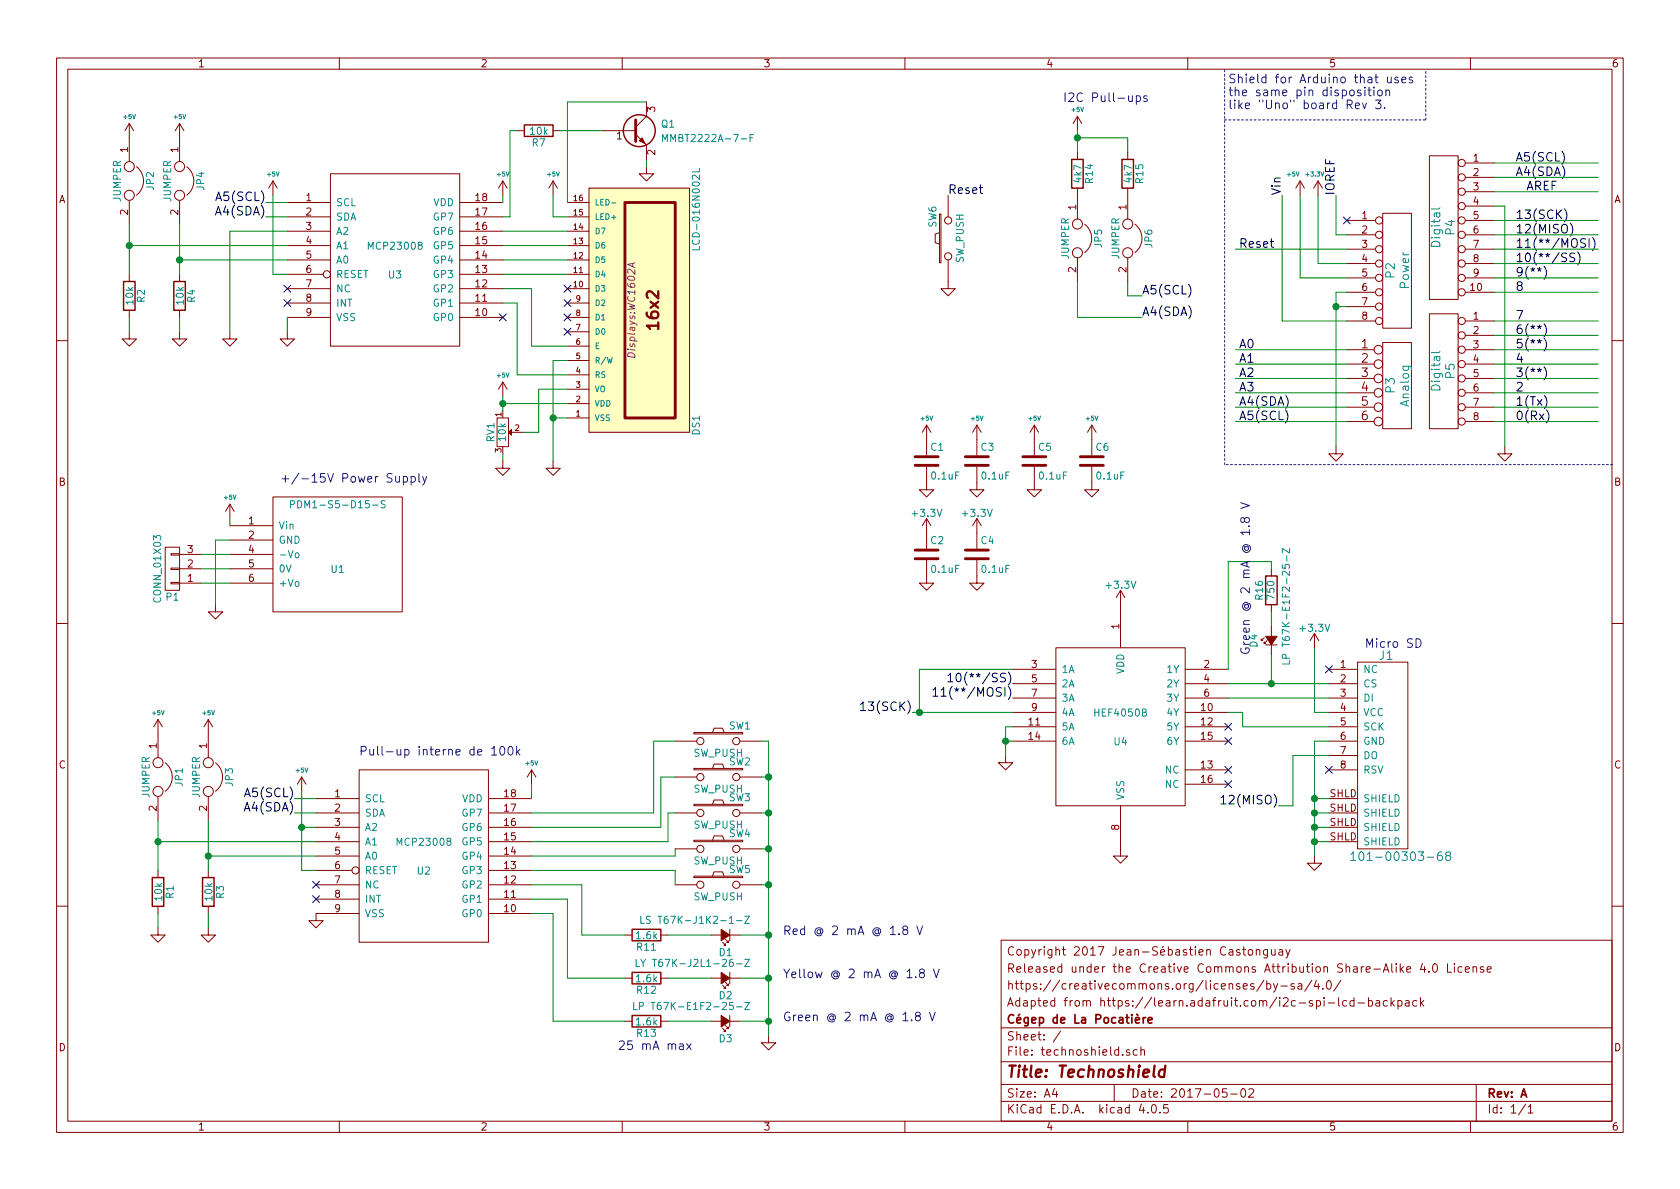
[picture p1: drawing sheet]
EESchema Schematic File Version 2
LIBS:power
LIBS:device
LIBS:transistors
LIBS:conn
LIBS:linear
LIBS:regul
LIBS:74xx
LIBS:cmos4000
LIBS:adc-dac
LIBS:memory
LIBS:xilinx
LIBS:microcontrollers
LIBS:dsp
LIBS:microchip
LIBS:analog_switches
LIBS:motorola
LIBS:texas
LIBS:intel
LIBS:audio
LIBS:interface
LIBS:digital-audio
LIBS:philips
LIBS:display
LIBS:cypress
LIBS:siliconi
LIBS:opto
LIBS:atmel
LIBS:contrib
LIBS:valves
LIBS:DataStorage
LIBS:PDM1-S5-D15-S
LIBS:HEF4050B
LIBS:MCP23008
LIBS:Connectors
LIBS:technoshield-cache
EELAYER 25 0
EELAYER END
$Descr A4 11693 8268
encoding utf-8
Sheet 1 1
Title "Technoshield"
Date "2017-05-02"
Rev "A"
Comp "Cégep de La Pocatière"
Comment1 "Adapted from https://learn.adafruit.com/i2c-spi-lcd-backpack"
Comment2 "https://creativecommons.org/licenses/by-sa/4.0/"
Comment3 "Released under the Creative Commons Attribution Share-Alike 4.0 License"
Comment4 "Copyright 2017 Jean-Sébastien Castonguay"
$EndDescr
$Comp
L CONN_8 P2
U 1 1
P 9725 1875
F 0 "P2" V 9675 1875 60  0000 C CNN
F 1 "Power" V 9775 1875 60  0000 C CNN
F 2 "Socket_Arduino_Uno:Socket_Strip_Arduino_1x08" H 9725 1875 60  0001 C CNN
F 3 "" H 9725 1875 60  0000 C CNN
	1    9725 1875
	1    0    0    -1  
$EndComp
$Comp
L CONN_6 P3
U 1 1
P 9725 2675
F 0 "P3" V 9675 2675 60  0000 C CNN
F 1 "Analog" V 9775 2675 60  0000 C CNN
F 2 "Socket_Arduino_Uno:Socket_Strip_Arduino_1x06" H 9725 2675 60  0001 C CNN
F 3 "" H 9725 2675 60  0000 C CNN
	1    9725 2675
	1    0    0    -1  
$EndComp
$Comp
L CONN_8 P5
U 1 1
P 10050 2575
F 0 "P5" V 10000 2575 60  0000 C CNN
F 1 "Digital" V 10100 2575 60  0000 C CNN
F 2 "Socket_Arduino_Uno:Socket_Strip_Arduino_1x08" H 10050 2575 60  0001 C CNN
F 3 "" H 10050 2575 60  0000 C CNN
	1    10050 2575
	-1   0    0    -1  
$EndComp
$Comp
L CONN_10 P4
U 1 1
P 10050 1575
F 0 "P4" V 10000 1575 60  0000 C CNN
F 1 "Digital" V 10100 1575 60  0000 C CNN
F 2 "Socket_Arduino_Uno:Socket_Strip_Arduino_1x10" H 10050 1575 60  0001 C CNN
F 3 "" H 10050 1575 60  0000 C CNN
	1    10050 1575
	-1   0    0    -1  
$EndComp
Text Label 8625 1725 0    60   ~ 0
Reset
Text Label 8925 1350 1    60   ~ 0
Vin
Text Label 9300 1350 1    60   ~ 0
IOREF
Text Label 8625 2425 0    60   ~ 0
A0
Text Label 8625 2525 0    60   ~ 0
A1
Text Label 8625 2625 0    60   ~ 0
A2
Text Label 8625 2725 0    60   ~ 0
A3
Text Label 8625 2825 0    60   ~ 0
A4(SDA)
Text Label 8625 2925 0    60   ~ 0
A5(SCL)
Text Label 10550 2925 0    60   ~ 0
0(Rx)
Text Label 10550 2725 0    60   ~ 0
2
Text Label 10550 2825 0    60   ~ 0
1(Tx)
Text Label 10550 2625 0    60   ~ 0
3(**)
Text Label 10550 2525 0    60   ~ 0
4
Text Label 10550 2425 0    60   ~ 0
5(**)
Text Label 10550 2325 0    60   ~ 0
6(**)
Text Label 10550 2225 0    60   ~ 0
7
Text Label 10550 2025 0    60   ~ 0
8
Text Label 10550 1925 0    60   ~ 0
9(**)
Text Label 10550 1825 0    60   ~ 0
10(**/SS)
Text Label 10550 1725 0    60   ~ 0
11(**/MOSI)
Text Label 10550 1625 0    60   ~ 0
12(MISO)
Text Label 10550 1525 0    60   ~ 0
13(SCK)
Text Label 10625 1325 0    60   ~ 0
AREF
$Comp
L GND #PWR01
U 1 1
P 10475 3100
F 0 "#PWR01" H 10475 3100 30  0001 C CNN
F 1 "GND" H 10475 3030 30  0001 C CNN
F 2 "" H 10475 3100 60  0000 C CNN
F 3 "" H 10475 3100 60  0000 C CNN
	1    10475 3100
	1    0    0    -1  
$EndComp
$Comp
L GND #PWR02
U 1 1
P 9300 3100
F 0 "#PWR02" H 9300 3100 30  0001 C CNN
F 1 "GND" H 9300 3030 30  0001 C CNN
F 2 "" H 9300 3100 60  0000 C CNN
F 3 "" H 9300 3100 60  0000 C CNN
	1    9300 3100
	1    0    0    -1  
$EndComp
$Comp
L +5V #PWR03
U 1 1
P 9050 1350
F 0 "#PWR03" H 9050 1440 20  0001 C CNN
F 1 "+5V" H 9000 1500 30  0000 C CNN
F 2 "" H 9050 1350 60  0000 C CNN
F 3 "" H 9050 1350 60  0000 C CNN
	1    9050 1350
	1    0    0    -1  
$EndComp
$Comp
L +3.3V #PWR04
U 1 1
P 9175 1350
F 0 "#PWR04" H 9175 1310 30  0001 C CNN
F 1 "+3.3V" H 9150 1500 30  0000 C CNN
F 2 "" H 9175 1350 60  0000 C CNN
F 3 "" H 9175 1350 60  0000 C CNN
	1    9175 1350
	1    0    0    -1  
$EndComp
Text Label 10550 1225 0    60   ~ 0
A4(SDA)
Text Label 10550 1125 0    60   ~ 0
A5(SCL)
Text Notes 8550 750  0    60   ~ 0
Shield for Arduino that uses\nthe same pin disposition\nlike "Uno" board Rev 3.
$Comp
L LCD-016N002L DS1
U 1 1
P 4450 2150
F 0 "DS1" H 3650 2550 50  0000 C CNN
F 1 "LCD-016N002L" H 5150 2550 50  0000 C CNN
F 2 "Displays:WC1602A" H 4450 2100 50  0000 C CIN
F 3 "" H 4450 2150 50  0000 C CNN
F 4 "DLC01602B" H 4450 2150 60  0001 C CNN "order"
F 5 "Elecrow" H 4450 2150 60  0001 C CNN "supplier"
	1    4450 2150
	0    1    -1   0   
$EndComp
$Comp
L MicroSD J1
U 1 1
P 9450 5250
F 0 "J1" H 9250 5950 60  0000 C CNN
F 1 "101-00303-68" H 9150 4550 60  0000 C CNN
F 2 "Connectors_lib:MICRO_SD_HINGE_AMP" H 9550 5400 60  0001 C CNN
F 3 "" H 9550 5400 60  0000 C CNN
F 4 "101-00303-68-1-ND" H 9450 5250 60  0001 C CNN "order"
F 5 "Amphenol Commercial Products" H 9450 5250 60  0001 C CNN "manufacturer"
F 6 "Digikey" H 9450 5250 60  0001 C CNN "supplier"
	1    9450 5250
	-1   0    0    -1  
$EndComp
$Comp
L MCP23008-RESCUE-technoshield U2
U 1 1
P 2950 5950
F 0 "U2" H 2950 5850 50  0000 C CNN
F 1 "MCP23008" H 2950 6050 50  0000 C CNN
F 2 "Housings_DIP:DIP-18_W7.62mm_LongPads" H 2950 5950 50  0001 C CNN
F 3 "http://ww1.microchip.com/downloads/en/DeviceDoc/21919e.pdf" H 2950 5950 50  0001 C CNN
F 4 "MCP23008-E/P-ND" H 2950 5950 60  0001 C CNN "order"
F 5 "Microchip" H 2950 5950 60  0001 C CNN "manufacturer"
F 6 "Digikey" H 2950 5950 60  0001 C CNN "supplier"
	1    2950 5950
	1    0    0    -1  
$EndComp
$Comp
L MCP23008-RESCUE-technoshield U3
U 1 1
P 2750 1800
F 0 "U3" H 2750 1700 50  0000 C CNN
F 1 "MCP23008" H 2750 1900 50  0000 C CNN
F 2 "Housings_DIP:DIP-18_W7.62mm_LongPads" H 2750 1800 50  0001 C CNN
F 3 "http://ww1.microchip.com/downloads/en/DeviceDoc/21919e.pdf" H 2750 1800 50  0001 C CNN
F 4 "MCP23008-E/P-ND" H 2750 1800 60  0001 C CNN "order"
F 5 "Microchip" H 2750 1800 60  0001 C CNN "manufacturer"
F 6 "Digikey" H 2750 1800 60  0001 C CNN "supplier"
	1    2750 1800
	1    0    0    -1  
$EndComp
NoConn ~ 3500 2200
NoConn ~ 3950 2000
NoConn ~ 3950 2100
NoConn ~ 3950 2200
NoConn ~ 3950 2300
$Comp
L +5V #PWR05
U 1 1
P 3850 1350
F 0 "#PWR05" H 3850 1440 20  0001 C CNN
F 1 "+5V" H 3850 1500 30  0000 C CNN
F 2 "" H 3850 1350 60  0000 C CNN
F 3 "" H 3850 1350 60  0000 C CNN
	1    3850 1350
	1    0    0    -1  
$EndComp
$Comp
L +5V #PWR06
U 1 1
P 3500 1350
F 0 "#PWR06" H 3500 1440 20  0001 C CNN
F 1 "+5V" H 3500 1500 30  0000 C CNN
F 2 "" H 3500 1350 60  0000 C CNN
F 3 "" H 3500 1350 60  0000 C CNN
	1    3500 1350
	1    0    0    -1  
$EndComp
$Comp
L C C3
U 1 1
P 6800 3200
F 0 "C3" H 6825 3300 50  0000 L CNN
F 1 "0.1uF" H 6825 3100 50  0000 L CNN
F 2 "Capacitors_THT:C_Disc_D3.0mm_W1.6mm_P2.50mm" H 6838 3050 50  0001 C CNN
F 3 "" H 6800 3200 50  0000 C CNN
	1    6800 3200
	1    0    0    -1  
$EndComp
$Comp
L +5V #PWR07
U 1 1
P 6800 3050
F 0 "#PWR07" H 6800 3140 20  0001 C CNN
F 1 "+5V" H 6800 3200 30  0000 C CNN
F 2 "" H 6800 3050 60  0000 C CNN
F 3 "" H 6800 3050 60  0000 C CNN
	1    6800 3050
	1    0    0    -1  
$EndComp
$Comp
L GND #PWR08
U 1 1
P 6800 3350
F 0 "#PWR08" H 6800 3350 30  0001 C CNN
F 1 "GND" H 6800 3280 30  0001 C CNN
F 2 "" H 6800 3350 60  0000 C CNN
F 3 "" H 6800 3350 60  0000 C CNN
	1    6800 3350
	1    0    0    -1  
$EndComp
$Comp
L +5V #PWR09
U 1 1
P 2100 5500
F 0 "#PWR09" H 2100 5590 20  0001 C CNN
F 1 "+5V" H 2100 5650 30  0000 C CNN
F 2 "" H 2100 5500 60  0000 C CNN
F 3 "" H 2100 5500 60  0000 C CNN
	1    2100 5500
	1    0    0    -1  
$EndComp
NoConn ~ 2000 2000
Text Label 2050 5650 2    60   ~ 0
A4(SDA)
Text Label 2050 5550 2    60   ~ 0
A5(SCL)
$Comp
L R R14
U 1 1
P 7500 1200
F 0 "R14" V 7580 1200 50  0000 C CNN
F 1 "4k7" V 7500 1200 50  0000 C CNN
F 2 "Resistors_THT:R_Axial_DIN0204_L3.6mm_D1.6mm_P7.62mm_Horizontal" V 7430 1200 50  0001 C CNN
F 3 "" H 7500 1200 50  0000 C CNN
	1    7500 1200
	1    0    0    -1  
$EndComp
$Comp
L R R15
U 1 1
P 7850 1200
F 0 "R15" V 7930 1200 50  0000 C CNN
F 1 "4k7" V 7850 1200 50  0000 C CNN
F 2 "Resistors_THT:R_Axial_DIN0204_L3.6mm_D1.6mm_P7.62mm_Horizontal" V 7780 1200 50  0001 C CNN
F 3 "" H 7850 1200 50  0000 C CNN
	1    7850 1200
	1    0    0    -1  
$EndComp
Text Label 7950 2050 0    60   ~ 0
A5(SCL)
Text Label 7950 2200 0    60   ~ 0
A4(SDA)
$Comp
L +5V #PWR010
U 1 1
P 7500 900
F 0 "#PWR010" H 7500 990 20  0001 C CNN
F 1 "+5V" H 7500 1050 30  0000 C CNN
F 2 "" H 7500 900 60  0000 C CNN
F 3 "" H 7500 900 60  0000 C CNN
	1    7500 900 
	1    0    0    -1  
$EndComp
Text Notes 7400 700  0    60   ~ 0
I2C Pull-ups
$Comp
L R R7
U 1 1
P 3750 900
F 0 "R7" V 3830 900 50  0000 C CNN
F 1 "10k" V 3750 900 50  0000 C CNN
F 2 "Resistors_THT:R_Axial_DIN0204_L3.6mm_D1.6mm_P7.62mm_Horizontal" V 3680 900 50  0001 C CNN
F 3 "" H 3750 900 50  0000 C CNN
	1    3750 900 
	0    1    1    0   
$EndComp
$Comp
L GND #PWR011
U 1 1
P 4500 1150
F 0 "#PWR011" H 4500 1150 30  0001 C CNN
F 1 "GND" H 4500 1080 30  0001 C CNN
F 2 "" H 4500 1150 60  0000 C CNN
F 3 "" H 4500 1150 60  0000 C CNN
	1    4500 1150
	1    0    0    -1  
$EndComp
$Comp
L POT-RESCUE-technoshield RV1
U 1 1
P 3500 3000
F 0 "RV1" H 3500 2920 50  0000 C CNN
F 1 "10k" H 3500 3000 50  0000 C CNN
F 2 "POTENTIOMETRES:POTENTIOMETRE_BOURNS_3319P" H 3500 3000 50  0001 C CNN
F 3 "" H 3500 3000 50  0000 C CNN
F 4 "3319P-1-103" H 3500 3000 60  0001 C CNN "order"
F 5 "Bourns Inc." H 3500 3000 60  0001 C CNN "manufacturer"
F 6 "Digikey" H 3500 3000 60  0001 C CNN "supplier"
	1    3500 3000
	0    1    1    0   
$EndComp
$Comp
L +5V #PWR012
U 1 1
P 3500 2750
F 0 "#PWR012" H 3500 2840 20  0001 C CNN
F 1 "+5V" H 3500 2900 30  0000 C CNN
F 2 "" H 3500 2750 60  0000 C CNN
F 3 "" H 3500 2750 60  0000 C CNN
	1    3500 2750
	1    0    0    -1  
$EndComp
$Comp
L GND #PWR013
U 1 1
P 3850 3200
F 0 "#PWR013" H 3850 3200 30  0001 C CNN
F 1 "GND" H 3850 3130 30  0001 C CNN
F 2 "" H 3850 3200 60  0000 C CNN
F 3 "" H 3850 3200 60  0000 C CNN
	1    3850 3200
	1    0    0    -1  
$EndComp
$Comp
L GND #PWR014
U 1 1
P 3500 3200
F 0 "#PWR014" H 3500 3200 30  0001 C CNN
F 1 "GND" H 3500 3130 30  0001 C CNN
F 2 "" H 3500 3200 60  0000 C CNN
F 3 "" H 3500 3200 60  0000 C CNN
	1    3500 3200
	1    0    0    -1  
$EndComp
NoConn ~ 2000 2100
$Comp
L GND #PWR015
U 1 1
P 2200 6350
F 0 "#PWR015" H 2200 6350 30  0001 C CNN
F 1 "GND" H 2200 6280 30  0001 C CNN
F 2 "" H 2200 6350 60  0000 C CNN
F 3 "" H 2200 6350 60  0000 C CNN
	1    2200 6350
	1    0    0    -1  
$EndComp
$Comp
L JUMPER JP1
U 1 1
P 1100 5400
F 0 "JP1" H 1100 5550 50  0000 C CNN
F 1 "JUMPER" H 1100 5320 50  0000 C CNN
F 2 "Pin_Headers:Pin_Header_Straight_1x02_Pitch2.54mm" H 1100 5400 50  0001 C CNN
F 3 "" H 1100 5400 50  0000 C CNN
	1    1100 5400
	0    1    1    0   
$EndComp
$Comp
L JUMPER JP3
U 1 1
P 1450 5400
F 0 "JP3" H 1450 5550 50  0000 C CNN
F 1 "JUMPER" H 1450 5320 50  0000 C CNN
F 2 "Pin_Headers:Pin_Header_Straight_1x02_Pitch2.54mm" H 1450 5400 50  0001 C CNN
F 3 "" H 1450 5400 50  0000 C CNN
	1    1450 5400
	0    1    1    0   
$EndComp
$Comp
L R R1
U 1 1
P 1100 6200
F 0 "R1" V 1180 6200 50  0000 C CNN
F 1 "10k" V 1100 6200 50  0000 C CNN
F 2 "Resistors_THT:R_Axial_DIN0204_L3.6mm_D1.6mm_P7.62mm_Horizontal" V 1030 6200 50  0001 C CNN
F 3 "" H 1100 6200 50  0000 C CNN
	1    1100 6200
	1    0    0    -1  
$EndComp
$Comp
L R R3
U 1 1
P 1450 6200
F 0 "R3" V 1530 6200 50  0000 C CNN
F 1 "10k" V 1450 6200 50  0000 C CNN
F 2 "Resistors_THT:R_Axial_DIN0204_L3.6mm_D1.6mm_P7.62mm_Horizontal" V 1380 6200 50  0001 C CNN
F 3 "" H 1450 6200 50  0000 C CNN
	1    1450 6200
	1    0    0    -1  
$EndComp
$Comp
L GND #PWR016
U 1 1
P 1100 6450
F 0 "#PWR016" H 1100 6450 30  0001 C CNN
F 1 "GND" H 1100 6380 30  0001 C CNN
F 2 "" H 1100 6450 60  0000 C CNN
F 3 "" H 1100 6450 60  0000 C CNN
	1    1100 6450
	1    0    0    -1  
$EndComp
$Comp
L GND #PWR017
U 1 1
P 1450 6450
F 0 "#PWR017" H 1450 6450 30  0001 C CNN
F 1 "GND" H 1450 6380 30  0001 C CNN
F 2 "" H 1450 6450 60  0000 C CNN
F 3 "" H 1450 6450 60  0000 C CNN
	1    1450 6450
	1    0    0    -1  
$EndComp
$Comp
L +5V #PWR018
U 1 1
P 1100 5100
F 0 "#PWR018" H 1100 5190 20  0001 C CNN
F 1 "+5V" H 1100 5250 30  0000 C CNN
F 2 "" H 1100 5100 60  0000 C CNN
F 3 "" H 1100 5100 60  0000 C CNN
	1    1100 5100
	1    0    0    -1  
$EndComp
$Comp
L +5V #PWR019
U 1 1
P 1450 5100
F 0 "#PWR019" H 1450 5190 20  0001 C CNN
F 1 "+5V" H 1450 5250 30  0000 C CNN
F 2 "" H 1450 5100 60  0000 C CNN
F 3 "" H 1450 5100 60  0000 C CNN
	1    1450 5100
	1    0    0    -1  
$EndComp
NoConn ~ 2200 6150
NoConn ~ 2200 6250
$Comp
L +5V #PWR020
U 1 1
P 1900 1350
F 0 "#PWR020" H 1900 1440 20  0001 C CNN
F 1 "+5V" H 1900 1500 30  0000 C CNN
F 2 "" H 1900 1350 60  0000 C CNN
F 3 "" H 1900 1350 60  0000 C CNN
	1    1900 1350
	1    0    0    -1  
$EndComp
Text Label 1850 1500 2    60   ~ 0
A4(SDA)
Text Label 1850 1400 2    60   ~ 0
A5(SCL)
$Comp
L JUMPER JP2
U 1 1
P 900 1250
F 0 "JP2" H 900 1400 50  0000 C CNN
F 1 "JUMPER" H 900 1170 50  0000 C CNN
F 2 "Pin_Headers:Pin_Header_Straight_1x02_Pitch2.54mm" H 900 1250 50  0001 C CNN
F 3 "" H 900 1250 50  0000 C CNN
	1    900  1250
	0    1    1    0   
$EndComp
$Comp
L JUMPER JP4
U 1 1
P 1250 1250
F 0 "JP4" H 1250 1400 50  0000 C CNN
F 1 "JUMPER" H 1250 1170 50  0000 C CNN
F 2 "Pin_Headers:Pin_Header_Straight_1x02_Pitch2.54mm" H 1250 1250 50  0001 C CNN
F 3 "" H 1250 1250 50  0000 C CNN
	1    1250 1250
	0    1    1    0   
$EndComp
$Comp
L R R2
U 1 1
P 900 2050
F 0 "R2" V 980 2050 50  0000 C CNN
F 1 "10k" V 900 2050 50  0000 C CNN
F 2 "Resistors_THT:R_Axial_DIN0204_L3.6mm_D1.6mm_P7.62mm_Horizontal" V 830 2050 50  0001 C CNN
F 3 "" H 900 2050 50  0000 C CNN
	1    900  2050
	1    0    0    -1  
$EndComp
$Comp
L R R4
U 1 1
P 1250 2050
F 0 "R4" V 1330 2050 50  0000 C CNN
F 1 "10k" V 1250 2050 50  0000 C CNN
F 2 "Resistors_THT:R_Axial_DIN0204_L3.6mm_D1.6mm_P7.62mm_Horizontal" V 1180 2050 50  0001 C CNN
F 3 "" H 1250 2050 50  0000 C CNN
	1    1250 2050
	1    0    0    -1  
$EndComp
$Comp
L GND #PWR021
U 1 1
P 900 2300
F 0 "#PWR021" H 900 2300 30  0001 C CNN
F 1 "GND" H 900 2230 30  0001 C CNN
F 2 "" H 900 2300 60  0000 C CNN
F 3 "" H 900 2300 60  0000 C CNN
	1    900  2300
	1    0    0    -1  
$EndComp
$Comp
L GND #PWR022
U 1 1
P 1250 2300
F 0 "#PWR022" H 1250 2300 30  0001 C CNN
F 1 "GND" H 1250 2230 30  0001 C CNN
F 2 "" H 1250 2300 60  0000 C CNN
F 3 "" H 1250 2300 60  0000 C CNN
	1    1250 2300
	1    0    0    -1  
$EndComp
$Comp
L +5V #PWR023
U 1 1
P 900 950
F 0 "#PWR023" H 900 1040 20  0001 C CNN
F 1 "+5V" H 900 1100 30  0000 C CNN
F 2 "" H 900 950 60  0000 C CNN
F 3 "" H 900 950 60  0000 C CNN
	1    900  950 
	1    0    0    -1  
$EndComp
$Comp
L +5V #PWR024
U 1 1
P 1250 950
F 0 "#PWR024" H 1250 1040 20  0001 C CNN
F 1 "+5V" H 1250 1100 30  0000 C CNN
F 2 "" H 1250 950 60  0000 C CNN
F 3 "" H 1250 950 60  0000 C CNN
	1    1250 950 
	1    0    0    -1  
$EndComp
$Comp
L GND #PWR025
U 1 1
P 1600 2300
F 0 "#PWR025" H 1600 2300 30  0001 C CNN
F 1 "GND" H 1600 2230 30  0001 C CNN
F 2 "" H 1600 2300 60  0000 C CNN
F 3 "" H 1600 2300 60  0000 C CNN
	1    1600 2300
	1    0    0    -1  
$EndComp
Text Notes 2500 5250 0    60   ~ 0
Pull-up interne de 100k
$Comp
L +5V #PWR026
U 1 1
P 3700 5450
F 0 "#PWR026" H 3700 5540 20  0001 C CNN
F 1 "+5V" H 3700 5600 30  0000 C CNN
F 2 "" H 3700 5450 60  0000 C CNN
F 3 "" H 3700 5450 60  0000 C CNN
	1    3700 5450
	1    0    0    -1  
$EndComp
$Comp
L Led_Small D1
U 1 1
P 5050 6500
F 0 "D1" H 5000 6625 50  0000 L CNN
F 1 "LS T67K-J1K2-1-Z" H 4875 6400 50  0000 L CNN
F 2 "T67K:T67K" V 5050 6500 50  0001 C CNN
F 3 "" V 5050 6500 50  0000 C CNN
F 4 "475-1180-1-ND" H 5050 6500 60  0001 C CNN "order"
F 5 "OSRAM Opto Semiconductors Inc." H 5050 6500 60  0001 C CNN "manufacturer"
F 6 "Digikey" H 5050 6500 60  0001 C CNN "supplier"
	1    5050 6500
	-1   0    0    1   
$EndComp
$Comp
L Led_Small D2
U 1 1
P 5050 6800
F 0 "D2" H 5000 6925 50  0000 L CNN
F 1 "LY T67K-J2L1-26-Z" H 4875 6700 50  0000 L CNN
F 2 "T67K:T67K" V 5050 6800 50  0001 C CNN
F 3 "" V 5050 6800 50  0000 C CNN
F 4 "475-2798-1-ND" H 5050 6800 60  0001 C CNN "order"
F 5 "OSRAM Opto Semiconductors Inc." H 5050 6800 60  0001 C CNN "manufacturer"
F 6 "Digikey" H 5050 6800 60  0001 C CNN "supplier"
	1    5050 6800
	-1   0    0    1   
$EndComp
$Comp
L Led_Small D3
U 1 1
P 5050 7100
F 0 "D3" H 5000 7225 50  0000 L CNN
F 1 "LP T67K-E1F2-25-Z" H 4875 7000 50  0000 L CNN
F 2 "T67K:T67K" V 5050 7100 50  0001 C CNN
F 3 "" V 5050 7100 50  0000 C CNN
F 4 "475-2752-1-ND" H 5050 7100 60  0001 C CNN "order"
F 5 "OSRAM Opto Semiconductors Inc." H 5050 7100 60  0001 C CNN "manufacturer"
F 6 "Digikey" H 5050 7100 60  0001 C CNN "supplier"
	1    5050 7100
	-1   0    0    1   
$EndComp
$Comp
L R R11
U 1 1
P 4500 6500
F 0 "R11" V 4580 6500 50  0000 C CNN
F 1 "1.6k" V 4500 6500 50  0000 C CNN
F 2 "Resistors_THT:R_Axial_DIN0204_L3.6mm_D1.6mm_P7.62mm_Horizontal" V 4430 6500 50  0001 C CNN
F 3 "" H 4500 6500 50  0000 C CNN
	1    4500 6500
	0    1    1    0   
$EndComp
$Comp
L R R12
U 1 1
P 4500 6800
F 0 "R12" V 4580 6800 50  0000 C CNN
F 1 "1.6k" V 4500 6800 50  0000 C CNN
F 2 "Resistors_THT:R_Axial_DIN0204_L3.6mm_D1.6mm_P7.62mm_Horizontal" V 4430 6800 50  0001 C CNN
F 3 "" H 4500 6800 50  0000 C CNN
	1    4500 6800
	0    1    1    0   
$EndComp
$Comp
L R R13
U 1 1
P 4500 7100
F 0 "R13" V 4580 7100 50  0000 C CNN
F 1 "1.6k" V 4500 7100 50  0000 C CNN
F 2 "Resistors_THT:R_Axial_DIN0204_L3.6mm_D1.6mm_P7.62mm_Horizontal" V 4430 7100 50  0001 C CNN
F 3 "" H 4500 7100 50  0000 C CNN
	1    4500 7100
	0    1    1    0   
$EndComp
$Comp
L GND #PWR027
U 1 1
P 5350 7200
F 0 "#PWR027" H 5350 7200 30  0001 C CNN
F 1 "GND" H 5350 7130 30  0001 C CNN
F 2 "" H 5350 7200 60  0000 C CNN
F 3 "" H 5350 7200 60  0000 C CNN
	1    5350 7200
	1    0    0    -1  
$EndComp
$Comp
L SW_PUSH SW1
U 1 1
P 5000 5150
F 0 "SW1" H 5150 5260 50  0000 C CNN
F 1 "SW_PUSH" H 5000 5070 50  0000 C CNN
F 2 "smt_btn:smt_btn" H 5000 5150 50  0001 C CNN
F 3 "" H 5000 5150 50  0000 C CNN
	1    5000 5150
	1    0    0    -1  
$EndComp
$Comp
L SW_PUSH SW2
U 1 1
P 5000 5400
F 0 "SW2" H 5150 5510 50  0000 C CNN
F 1 "SW_PUSH" H 5000 5320 50  0000 C CNN
F 2 "smt_btn:smt_btn" H 5000 5400 50  0001 C CNN
F 3 "" H 5000 5400 50  0000 C CNN
	1    5000 5400
	1    0    0    -1  
$EndComp
$Comp
L SW_PUSH SW3
U 1 1
P 5000 5650
F 0 "SW3" H 5150 5760 50  0000 C CNN
F 1 "SW_PUSH" H 5000 5570 50  0000 C CNN
F 2 "smt_btn:smt_btn" H 5000 5650 50  0001 C CNN
F 3 "" H 5000 5650 50  0000 C CNN
	1    5000 5650
	1    0    0    -1  
$EndComp
$Comp
L SW_PUSH SW4
U 1 1
P 5000 5900
F 0 "SW4" H 5150 6010 50  0000 C CNN
F 1 "SW_PUSH" H 5000 5820 50  0000 C CNN
F 2 "smt_btn:smt_btn" H 5000 5900 50  0001 C CNN
F 3 "" H 5000 5900 50  0000 C CNN
	1    5000 5900
	1    0    0    -1  
$EndComp
$Comp
L SW_PUSH SW5
U 1 1
P 5000 6150
F 0 "SW5" H 5150 6260 50  0000 C CNN
F 1 "SW_PUSH" H 5000 6070 50  0000 C CNN
F 2 "smt_btn:smt_btn" H 5000 6150 50  0001 C CNN
F 3 "" H 5000 6150 50  0000 C CNN
	1    5000 6150
	1    0    0    -1  
$EndComp
Text Notes 4300 7300 0    60   ~ 0
25 mA max
Wire Wire Line
	3500 2750 3500 2850
Wire Wire Line
	3500 3150 3500 3200
Wire Wire Line
	3600 2100 3500 2100
Wire Wire Line
	3600 2600 3600 2100
Wire Wire Line
	3550 1500 3550 900 
Wire Wire Line
	3500 1500 3550 1500
Wire Wire Line
	3850 1500 3850 1350
Wire Wire Line
	3950 1500 3850 1500
Wire Wire Line
	4500 1100 4500 1150
Wire Wire Line
	3550 900  3600 900 
Wire Wire Line
	3950 700  4500 700 
Wire Wire Line
	3950 1400 3950 700 
Wire Wire Line
	3900 900  4200 900 
Wire Wire Line
	7850 950  7850 1050
Wire Wire Line
	7500 950  7850 950 
Wire Wire Line
	7500 900  7500 1050
Wire Wire Line
	7500 2200 7950 2200
Wire Wire Line
	7500 1950 7500 2200
Wire Wire Line
	7850 2050 7950 2050
Wire Wire Line
	7850 1950 7850 2050
Wire Wire Line
	2050 5650 2200 5650
Wire Wire Line
	2050 5550 2200 5550
Wire Wire Line
	2100 6050 2200 6050
Wire Wire Line
	3500 1400 3500 1350
Connection ~ 3850 2900
Wire Wire Line
	3950 2900 3850 2900
Wire Wire Line
	3850 2500 3850 3200
Wire Wire Line
	3950 2500 3850 2500
Wire Wire Line
	3600 2600 3950 2600
Wire Wire Line
	3700 2400 3950 2400
Wire Wire Line
	3700 2000 3700 2400
Wire Wire Line
	3700 2000 3500 2000
Wire Wire Line
	3500 1900 3950 1900
Wire Wire Line
	3500 1800 3950 1800
Wire Wire Line
	3500 1700 3950 1700
Wire Wire Line
	3500 1600 3950 1600
Wire Notes Line
	9925 825  9925 475 
Wire Notes Line
	8525 825  9925 825 
Wire Notes Line
	8525 3225 8525 475 
Wire Notes Line
	11225 3225 8525 3225
Connection ~ 9300 2125
Wire Wire Line
	9375 2125 9300 2125
Wire Wire Line
	9300 2025 9375 2025
Wire Wire Line
	8925 2225 9375 2225
Wire Wire Line
	8925 1350 8925 2225
Wire Wire Line
	9050 1350 9050 1925
Wire Wire Line
	9300 1625 9375 1625
Wire Wire Line
	9300 1350 9300 1625
Wire Wire Line
	9175 1825 9175 1350
Wire Wire Line
	10400 2825 11125 2825
Wire Wire Line
	10400 2925 11125 2925
Wire Wire Line
	10400 2525 11125 2525
Wire Wire Line
	10400 2625 11125 2625
Wire Wire Line
	10400 2725 11125 2725
Wire Wire Line
	10400 2225 11125 2225
Wire Wire Line
	10400 2325 11125 2325
Wire Wire Line
	10400 2425 11125 2425
Wire Wire Line
	10475 1425 10400 1425
Wire Wire Line
	10475 1425 10475 3100
Wire Wire Line
	8600 1725 9375 1725
Wire Wire Line
	9300 2025 9300 3100
Wire Wire Line
	9050 1925 9375 1925
Wire Wire Line
	9175 1825 9375 1825
Wire Wire Line
	10400 1125 11125 1125
Wire Wire Line
	10400 1225 11125 1225
Wire Wire Line
	10400 1325 11125 1325
Wire Wire Line
	10400 1525 11125 1525
Wire Wire Line
	10400 1625 11125 1625
Wire Wire Line
	10400 1725 11125 1725
Wire Wire Line
	10400 1825 11125 1825
Wire Wire Line
	10400 1925 11125 1925
Wire Wire Line
	10400 2025 11125 2025
Wire Wire Line
	8600 2925 9375 2925
Wire Wire Line
	8600 2825 9375 2825
Wire Wire Line
	8600 2725 9375 2725
Wire Wire Line
	8600 2625 9375 2625
Wire Wire Line
	8600 2525 9375 2525
Wire Wire Line
	8600 2425 9375 2425
Wire Wire Line
	3950 2800 3500 2800
Connection ~ 3500 2800
Wire Wire Line
	3650 3000 3750 3000
Wire Wire Line
	3750 3000 3750 2700
Wire Wire Line
	3750 2700 3950 2700
Wire Wire Line
	1100 5700 1100 6050
Wire Wire Line
	1450 5700 1450 6050
Wire Wire Line
	2200 5850 1100 5850
Connection ~ 1100 5850
Wire Wire Line
	2200 5950 1450 5950
Connection ~ 1450 5950
Wire Wire Line
	1100 6350 1100 6450
Wire Wire Line
	1450 6350 1450 6450
Wire Wire Line
	1850 1500 2000 1500
Wire Wire Line
	1850 1400 2000 1400
Wire Wire Line
	1900 1900 1900 1350
Wire Wire Line
	2000 1900 1900 1900
Wire Wire Line
	900  1550 900  1900
Wire Wire Line
	1250 1550 1250 1900
Wire Wire Line
	2000 1700 900  1700
Connection ~ 900  1700
Wire Wire Line
	2000 1800 1250 1800
Connection ~ 1250 1800
Wire Wire Line
	900  2200 900  2300
Wire Wire Line
	1250 2200 1250 2300
Wire Wire Line
	1600 1600 1600 2300
Wire Wire Line
	3700 5550 3700 5450
Wire Wire Line
	5350 6500 5150 6500
Wire Wire Line
	5350 6800 5150 6800
Wire Wire Line
	5350 7100 5150 7100
Wire Wire Line
	4650 6500 4950 6500
Wire Wire Line
	4650 6800 4950 6800
Wire Wire Line
	4650 7100 4950 7100
Wire Wire Line
	5300 5150 5350 5150
Wire Wire Line
	5350 5150 5350 7200
Wire Wire Line
	5300 5400 5350 5400
Connection ~ 5350 5400
Wire Wire Line
	5300 5650 5350 5650
Connection ~ 5350 5650
Wire Wire Line
	5300 5900 5350 5900
Connection ~ 5350 5900
Wire Wire Line
	5300 6150 5350 6150
Connection ~ 5350 6150
Connection ~ 5350 6500
Connection ~ 5350 6800
Connection ~ 5350 7100
Wire Wire Line
	4350 7100 3850 7100
Wire Wire Line
	3850 7100 3850 6350
Wire Wire Line
	3850 6350 3700 6350
Wire Wire Line
	4350 6800 3950 6800
Wire Wire Line
	3950 6800 3950 6250
Wire Wire Line
	3950 6250 3700 6250
Wire Wire Line
	4350 6500 4050 6500
Wire Wire Line
	4050 6500 4050 6150
Wire Wire Line
	4050 6150 3700 6150
Wire Wire Line
	4700 5950 4700 5900
Wire Wire Line
	3700 5950 4700 5950
Wire Wire Line
	4700 5650 4650 5650
Wire Wire Line
	4650 5650 4650 5850
Wire Wire Line
	4700 5400 4600 5400
Wire Wire Line
	4600 5400 4600 5750
Wire Wire Line
	4600 5750 3700 5750
Wire Wire Line
	4700 5150 4550 5150
Wire Wire Line
	4550 5150 4550 5650
Wire Wire Line
	4550 5650 3700 5650
Wire Wire Line
	4700 6050 4700 6150
Wire Wire Line
	3700 6050 4700 6050
$Comp
L PDM1-S5-D15-S U1
U 1 1
P 2350 3850
F 0 "U1" H 2350 3750 50  0000 C CNN
F 1 "PDM1-S5-D15-S" H 2350 4200 50  0000 C CNN
F 2 "PDM1-S:PDM1-S" H 2350 3850 50  0001 C CNN
F 3 "DOCUMENTATION" H 2350 3850 50  0001 C CNN
F 4 "102-2721-ND" H 2350 3850 60  0001 C CNN "order"
F 5 "CUI Inc." H 2350 3850 60  0001 C CNN "manufacturer"
F 6 "Digikey" H 2350 3850 60  0001 C CNN "supplier"
	1    2350 3850
	1    0    0    -1  
$EndComp
$Comp
L +5V #PWR028
U 1 1
P 1600 3600
F 0 "#PWR028" H 1600 3690 20  0001 C CNN
F 1 "+5V" H 1600 3750 30  0000 C CNN
F 2 "" H 1600 3600 60  0000 C CNN
F 3 "" H 1600 3600 60  0000 C CNN
	1    1600 3600
	1    0    0    -1  
$EndComp
Wire Wire Line
	1600 3600 1600 3650
$Comp
L GND #PWR029
U 1 1
P 1500 4200
F 0 "#PWR029" H 1500 4200 30  0001 C CNN
F 1 "GND" H 1500 4130 30  0001 C CNN
F 2 "" H 1500 4200 60  0000 C CNN
F 3 "" H 1500 4200 60  0000 C CNN
	1    1500 4200
	1    0    0    -1  
$EndComp
Wire Wire Line
	1600 3750 1500 3750
Wire Wire Line
	1400 3950 1600 3950
$Comp
L CONN_01X03 P1
U 1 1
P 1200 3950
F 0 "P1" H 1200 4150 50  0000 C CNN
F 1 "CONN_01X03" V 1300 3950 50  0000 C CNN
F 2 "Pin_Headers:Pin_Header_Straight_1x03_Pitch2.54mm" H 1200 3950 50  0001 C CNN
F 3 "" H 1200 3950 50  0000 C CNN
	1    1200 3950
	-1   0    0    1   
$EndComp
Wire Wire Line
	1600 4050 1400 4050
Wire Wire Line
	1400 3850 1600 3850
Connection ~ 7500 950 
$Comp
L GND #PWR030
U 1 1
P 2000 2300
F 0 "#PWR030" H 2000 2300 30  0001 C CNN
F 1 "GND" H 2000 2230 30  0001 C CNN
F 2 "" H 2000 2300 60  0000 C CNN
F 3 "" H 2000 2300 60  0000 C CNN
	1    2000 2300
	1    0    0    -1  
$EndComp
$Comp
L C C5
U 1 1
P 7200 3200
F 0 "C5" H 7225 3300 50  0000 L CNN
F 1 "0.1uF" H 7225 3100 50  0000 L CNN
F 2 "Capacitors_THT:C_Disc_D3.0mm_W1.6mm_P2.50mm" H 7238 3050 50  0001 C CNN
F 3 "" H 7200 3200 50  0000 C CNN
	1    7200 3200
	1    0    0    -1  
$EndComp
$Comp
L +5V #PWR031
U 1 1
P 7200 3050
F 0 "#PWR031" H 7200 3140 20  0001 C CNN
F 1 "+5V" H 7200 3200 30  0000 C CNN
F 2 "" H 7200 3050 60  0000 C CNN
F 3 "" H 7200 3050 60  0000 C CNN
	1    7200 3050
	1    0    0    -1  
$EndComp
$Comp
L GND #PWR032
U 1 1
P 7200 3350
F 0 "#PWR032" H 7200 3350 30  0001 C CNN
F 1 "GND" H 7200 3280 30  0001 C CNN
F 2 "" H 7200 3350 60  0000 C CNN
F 3 "" H 7200 3350 60  0000 C CNN
	1    7200 3350
	1    0    0    -1  
$EndComp
$Comp
L C C6
U 1 1
P 7600 3200
F 0 "C6" H 7625 3300 50  0000 L CNN
F 1 "0.1uF" H 7625 3100 50  0000 L CNN
F 2 "Capacitors_THT:C_Disc_D3.0mm_W1.6mm_P2.50mm" H 7638 3050 50  0001 C CNN
F 3 "" H 7600 3200 50  0000 C CNN
	1    7600 3200
	1    0    0    -1  
$EndComp
$Comp
L +5V #PWR033
U 1 1
P 7600 3050
F 0 "#PWR033" H 7600 3140 20  0001 C CNN
F 1 "+5V" H 7600 3200 30  0000 C CNN
F 2 "" H 7600 3050 60  0000 C CNN
F 3 "" H 7600 3050 60  0000 C CNN
	1    7600 3050
	1    0    0    -1  
$EndComp
$Comp
L GND #PWR034
U 1 1
P 7600 3350
F 0 "#PWR034" H 7600 3350 30  0001 C CNN
F 1 "GND" H 7600 3280 30  0001 C CNN
F 2 "" H 7600 3350 60  0000 C CNN
F 3 "" H 7600 3350 60  0000 C CNN
	1    7600 3350
	1    0    0    -1  
$EndComp
$Comp
L C C2
U 1 1
P 6450 3850
F 0 "C2" H 6475 3950 50  0000 L CNN
F 1 "0.1uF" H 6475 3750 50  0000 L CNN
F 2 "Capacitors_THT:C_Disc_D3.0mm_W1.6mm_P2.50mm" H 6488 3700 50  0001 C CNN
F 3 "" H 6450 3850 50  0000 C CNN
	1    6450 3850
	1    0    0    -1  
$EndComp
$Comp
L GND #PWR035
U 1 1
P 6450 4000
F 0 "#PWR035" H 6450 4000 30  0001 C CNN
F 1 "GND" H 6450 3930 30  0001 C CNN
F 2 "" H 6450 4000 60  0000 C CNN
F 3 "" H 6450 4000 60  0000 C CNN
	1    6450 4000
	1    0    0    -1  
$EndComp
$Comp
L C C1
U 1 1
P 6450 3200
F 0 "C1" H 6475 3300 50  0000 L CNN
F 1 "0.1uF" H 6475 3100 50  0000 L CNN
F 2 "Capacitors_THT:C_Disc_D3.0mm_W1.6mm_P2.50mm" H 6488 3050 50  0001 C CNN
F 3 "" H 6450 3200 50  0000 C CNN
F 4 "Cégep" H 6450 3200 60  0001 C CNN "supplier"
	1    6450 3200
	1    0    0    -1  
$EndComp
$Comp
L +5V #PWR036
U 1 1
P 6450 3050
F 0 "#PWR036" H 6450 3140 20  0001 C CNN
F 1 "+5V" H 6450 3200 30  0000 C CNN
F 2 "" H 6450 3050 60  0000 C CNN
F 3 "" H 6450 3050 60  0000 C CNN
	1    6450 3050
	1    0    0    -1  
$EndComp
$Comp
L GND #PWR037
U 1 1
P 6450 3350
F 0 "#PWR037" H 6450 3350 30  0001 C CNN
F 1 "GND" H 6450 3280 30  0001 C CNN
F 2 "" H 6450 3350 60  0000 C CNN
F 3 "" H 6450 3350 60  0000 C CNN
	1    6450 3350
	1    0    0    -1  
$EndComp
$Comp
L HEF4050B U4
U 1 1
P 7800 5050
F 0 "U4" H 7800 4950 50  0000 C CNN
F 1 "HEF4050B" H 7800 5150 50  0000 C CNN
F 2 "SO16-3_9mm:SO16-3_9mm" H 7800 5050 50  0001 C CNN
F 3 "DOCUMENTATION" H 7800 5050 50  0001 C CNN
F 4 "568-8234-2-ND" H 7800 5050 60  0001 C CNN "order"
F 5 "NXP" H 7800 5050 60  0001 C CNN "manufacturer"
F 6 "Digiey" H 7800 5050 60  0001 C CNN "supplier"
	1    7800 5050
	1    0    0    -1  
$EndComp
Text Notes 1950 3350 0    60   ~ 0
+/-15V Power Supply
NoConn ~ 9250 4650
NoConn ~ 9250 5350
Text Label 8900 5600 2    60   ~ 0
12(MISO)
Wire Wire Line
	8550 4750 9250 4750
Wire Wire Line
	9250 4850 8550 4850
Wire Wire Line
	9250 5050 8650 5050
Wire Wire Line
	9250 4950 9150 4950
Wire Wire Line
	9150 4950 9150 4500
$Comp
L +3.3V #PWR038
U 1 1
P 9150 4500
F 0 "#PWR038" H 9150 4350 50  0001 C CNN
F 1 "+3.3V" H 9150 4640 50  0000 C CNN
F 2 "" H 9150 4500 50  0000 C CNN
F 3 "" H 9150 4500 50  0000 C CNN
	1    9150 4500
	-1   0    0    -1  
$EndComp
$Comp
L GND #PWR039
U 1 1
P 9150 5950
F 0 "#PWR039" H 9150 5950 30  0001 C CNN
F 1 "GND" H 9150 5880 30  0001 C CNN
F 2 "" H 9150 5950 60  0000 C CNN
F 3 "" H 9150 5950 60  0000 C CNN
	1    9150 5950
	-1   0    0    -1  
$EndComp
Wire Wire Line
	9150 5150 9150 5950
Wire Wire Line
	9250 5850 9150 5850
Connection ~ 9150 5850
Wire Wire Line
	9250 5750 9150 5750
Connection ~ 9150 5750
Wire Wire Line
	9250 5650 9150 5650
Connection ~ 9150 5650
Wire Wire Line
	9250 5550 9150 5550
Connection ~ 9150 5550
Text Label 7050 4750 2    60   ~ 0
10(**/SS)
Text Label 7050 4850 2    60   ~ 0
11(**/MOSI)
Text Label 6350 4950 2    60   ~ 0
13(SCK)
Wire Wire Line
	8650 5050 8650 4950
Wire Wire Line
	8650 4950 8550 4950
Wire Wire Line
	9150 5150 9250 5150
Wire Wire Line
	8900 5600 9000 5600
Wire Wire Line
	9000 5600 9000 5250
Wire Wire Line
	9000 5250 9250 5250
$Comp
L +3.3V #PWR040
U 1 1
P 7800 4200
F 0 "#PWR040" H 7800 4050 50  0001 C CNN
F 1 "+3.3V" H 7800 4340 50  0000 C CNN
F 2 "" H 7800 4200 50  0000 C CNN
F 3 "" H 7800 4200 50  0000 C CNN
	1    7800 4200
	-1   0    0    -1  
$EndComp
$Comp
L GND #PWR041
U 1 1
P 7800 5900
F 0 "#PWR041" H 7800 5900 30  0001 C CNN
F 1 "GND" H 7800 5830 30  0001 C CNN
F 2 "" H 7800 5900 60  0000 C CNN
F 3 "" H 7800 5900 60  0000 C CNN
	1    7800 5900
	-1   0    0    -1  
$EndComp
Wire Wire Line
	6350 4950 7050 4950
Wire Wire Line
	6400 4950 6400 4650
Wire Wire Line
	6400 4650 7050 4650
Connection ~ 6400 4950
$Comp
L Led_Small D4
U 1 1
P 8850 4450
F 0 "D4" H 8800 4575 50  0000 L CNN
F 1 "LP T67K-E1F2-25-Z" H 8675 4350 50  0000 L CNN
F 2 "T67K:T67K" V 8850 4450 50  0001 C CNN
F 3 "" V 8850 4450 50  0000 C CNN
F 4 "LP T67K-E1F2-25-Z" H 8850 4450 60  0001 C CNN "order"
F 5 "OSRAM Opto Semiconductors Inc." H 8850 4450 60  0001 C CNN "manufacturer"
F 6 "Digiey" H 8850 4450 60  0001 C CNN "supplier"
	1    8850 4450
	0    -1   -1   0   
$EndComp
$Comp
L R R16
U 1 1
P 8850 4100
F 0 "R16" V 8930 4100 50  0000 C CNN
F 1 "750" V 8850 4100 50  0000 C CNN
F 2 "Resistors_THT:R_Axial_DIN0204_L3.6mm_D1.6mm_P7.62mm_Horizontal" V 8780 4100 50  0001 C CNN
F 3 "" H 8850 4100 50  0000 C CNN
	1    8850 4100
	-1   0    0    1   
$EndComp
Wire Wire Line
	8850 4250 8850 4350
Wire Wire Line
	8550 4650 8550 3900
Wire Wire Line
	8550 3900 8850 3900
Wire Wire Line
	8850 3900 8850 3950
Wire Wire Line
	8850 4550 8850 4750
Connection ~ 8850 4750
NoConn ~ 8550 5350
NoConn ~ 8550 5450
NoConn ~ 8550 5050
NoConn ~ 8550 5150
$Comp
L GND #PWR042
U 1 1
P 7000 5250
F 0 "#PWR042" H 7000 5250 30  0001 C CNN
F 1 "GND" H 7000 5180 30  0001 C CNN
F 2 "" H 7000 5250 60  0000 C CNN
F 3 "" H 7000 5250 60  0000 C CNN
	1    7000 5250
	-1   0    0    -1  
$EndComp
Wire Wire Line
	7050 5050 7000 5050
Wire Wire Line
	7000 5050 7000 5250
Wire Wire Line
	7050 5150 7000 5150
Connection ~ 7000 5150
Wire Wire Line
	2100 5500 2100 6050
Wire Wire Line
	2200 5750 2100 5750
Connection ~ 2100 5750
Wire Wire Line
	2000 2300 2000 2200
Wire Wire Line
	1600 1600 2000 1600
$Comp
L +3.3V #PWR043
U 1 1
P 6450 3700
F 0 "#PWR043" H 6450 3550 50  0001 C CNN
F 1 "+3.3V" H 6450 3840 50  0000 C CNN
F 2 "" H 6450 3700 50  0000 C CNN
F 3 "" H 6450 3700 50  0000 C CNN
	1    6450 3700
	-1   0    0    -1  
$EndComp
$Comp
L C C4
U 1 1
P 6800 3850
F 0 "C4" H 6825 3950 50  0000 L CNN
F 1 "0.1uF" H 6825 3750 50  0000 L CNN
F 2 "Capacitors_THT:C_Disc_D3.0mm_W1.6mm_P2.50mm" H 6838 3700 50  0001 C CNN
F 3 "" H 6800 3850 50  0000 C CNN
	1    6800 3850
	1    0    0    -1  
$EndComp
$Comp
L GND #PWR044
U 1 1
P 6800 4000
F 0 "#PWR044" H 6800 4000 30  0001 C CNN
F 1 "GND" H 6800 3930 30  0001 C CNN
F 2 "" H 6800 4000 60  0000 C CNN
F 3 "" H 6800 4000 60  0000 C CNN
	1    6800 4000
	1    0    0    -1  
$EndComp
$Comp
L +3.3V #PWR045
U 1 1
P 6800 3700
F 0 "#PWR045" H 6800 3550 50  0001 C CNN
F 1 "+3.3V" H 6800 3840 50  0000 C CNN
F 2 "" H 6800 3700 50  0000 C CNN
F 3 "" H 6800 3700 50  0000 C CNN
	1    6800 3700
	-1   0    0    -1  
$EndComp
$Comp
L JUMPER JP5
U 1 1
P 7500 1650
F 0 "JP5" H 7500 1800 50  0000 C CNN
F 1 "JUMPER" H 7500 1570 50  0000 C CNN
F 2 "Pin_Headers:Pin_Header_Straight_1x02_Pitch2.54mm" H 7500 1650 50  0001 C CNN
F 3 "" H 7500 1650 50  0000 C CNN
	1    7500 1650
	0    1    1    0   
$EndComp
$Comp
L JUMPER JP6
U 1 1
P 7850 1650
F 0 "JP6" H 7850 1800 50  0000 C CNN
F 1 "JUMPER" H 7850 1570 50  0000 C CNN
F 2 "Pin_Headers:Pin_Header_Straight_1x02_Pitch2.54mm" H 7850 1650 50  0001 C CNN
F 3 "" H 7850 1650 50  0000 C CNN
	1    7850 1650
	0    1    1    0   
$EndComp
Text Notes 5450 6500 0    60   ~ 0
Red @ 2 mA @ 1.8 V
Text Notes 5450 6800 0    60   ~ 0
Yellow @ 2 mA @ 1.8 V
Text Notes 5450 7100 0    60   ~ 0
Green @ 2 mA @ 1.8 V
Text Notes 8700 4550 1    60   ~ 0
Green @ 2 mA @ 1.8 V
$Comp
L Q_NPN_BEC Q1
U 1 1
P 4400 900
F 0 "Q1" H 4600 950 50  0000 L CNN
F 1 "MMBT2222A-7-F" H 4600 850 50  0000 L CNN
F 2 "TO_SOT_Packages_SMD:SOT-23" H 4600 1000 50  0001 C CNN
F 3 "" H 4400 900 50  0000 C CNN
F 4 "MMBT2222A-FDICT-ND" H 4400 900 60  0001 C CNN "order"
F 5 "Diodes Incorporated" H 4400 900 60  0001 C CNN "manufacturer"
F 6 "Digikey" H 4400 900 60  0001 C CNN "supplier"
	1    4400 900 
	1    0    0    -1  
$EndComp
Wire Wire Line
	1500 3750 1500 4200
Wire Wire Line
	4650 5850 3700 5850
Text Notes 9500 4500 0    60   ~ 0
Micro SD
$Comp
L SW_PUSH SW6
U 1 1
P 6600 1650
F 0 "SW6" H 6750 1760 50  0000 C CNN
F 1 "SW_PUSH" H 6600 1570 50  0000 C CNN
F 2 "smt_btn:smt_btn" H 6600 1650 50  0001 C CNN
F 3 "" H 6600 1650 50  0000 C CNN
F 4 "Cégep" H 6600 1650 60  0001 C CNN "supplier"
	1    6600 1650
	0    -1   -1   0   
$EndComp
Text Label 6600 1350 0    60   ~ 0
Reset
$Comp
L GND #PWR046
U 1 1
P 6600 1950
F 0 "#PWR046" H 6600 1950 30  0001 C CNN
F 1 "GND" H 6600 1880 30  0001 C CNN
F 2 "" H 6600 1950 60  0000 C CNN
F 3 "" H 6600 1950 60  0000 C CNN
	1    6600 1950
	1    0    0    -1  
$EndComp
NoConn ~ 9375 1525
$EndSCHEMATC
